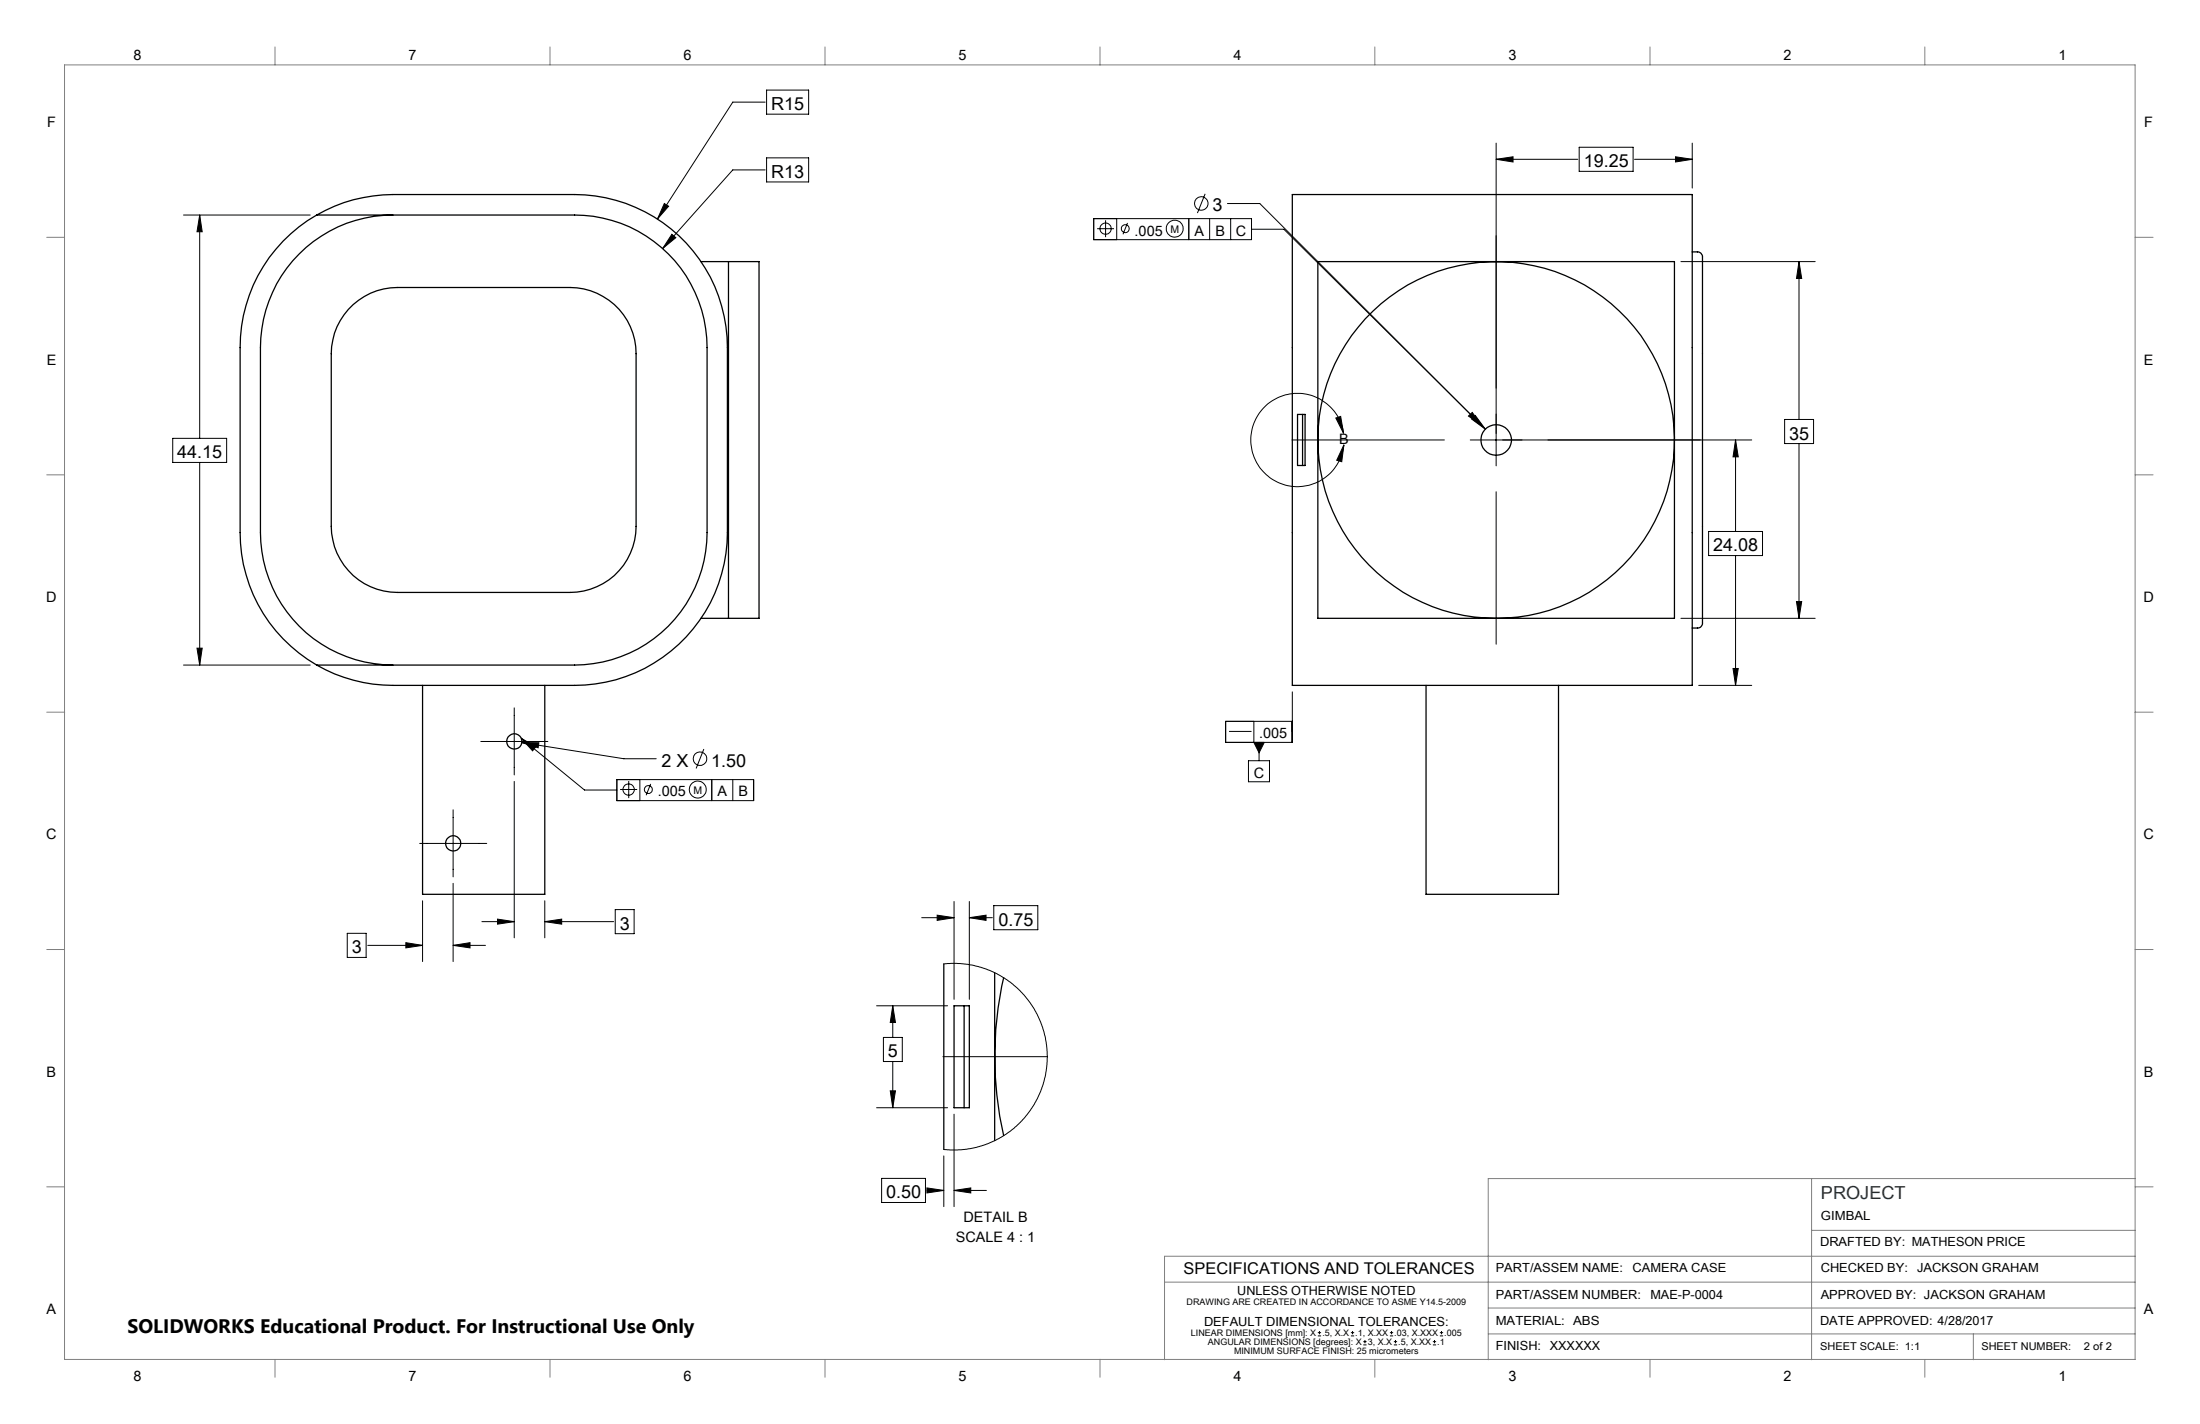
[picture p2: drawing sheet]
<svg xmlns="http://www.w3.org/2000/svg" width="432mm" height="279mm" viewBox="0 0 432 279" stroke-linecap="round" stroke-linejoin="round" font-family="sans-serif">
<g fill="none" stroke="#000" stroke-width=".2">
<path d="M150.5 17.7h8.2v4.7h-8.2zM130.4 39.9l.8 .6-2.2 2.5zM150.2 20h-6.4l-14.8 23M150.2 33.3h-6.4l-13.7 15.5M150.5 31h8.2v4.7h-8.2zM236.5 38l-1.5 3.8M240.9 39.9h6.4l44.2 44.3M293.7 31.3l3.3-.5v1zM293.7 28.1v63.3M293.7 31.3h16M310 28.9h10.5v4.7h-10.5zM320.8 31.3h11.3"/>
<path d="M328.9 30.8l3.2 .5-3.2 .5zM332.1 28.1v8.8M36 42.2h24.9M39.2 42.2v43.8M39.2 42.2l.5 3.3h-1zM131.9 46l.7 .6-2.5 2.2zM214.7 42.9h30.9v4.1h-30.9zM215.3 44.9h3.4M217 43.2v3.3M219.2 42.9v4.1M221.3 43.7l-.9 2.3M233.3 42.9v4.1"/>
<path d="M237.4 42.9v4.1M241.5 42.9v4.1M245.6 45h6.4l38.9 38.6M329.9 51.3h26.4M353.1 51.3v31M353.1 51.3l.5 3.3h-1zM33.9 86h10.6v4.7h-10.6zM39.2 90.7v39.8M253.6 86.3h29.9M262.2 82l.9-.3 .6 3.3zM263.7 85a9.2 9.2 0 0 0-14-6.3 9.2 9.2 0 0 0 0 15.4 9.2 9.2 0 0 0 14-6.4l.1-.4M263.8 87.3l-.5 3.3-.9-.3z"/>
<path d="M288.2 81.6l.8-.7 1.9 2.7zM288.9 82.2l.7-.7 1.9 2.7zM293.7 96.5v29.9M340.6 86.3v18M340.6 86.3l.6 3.3h-1.1zM343.8 86.3h-55.2M350.3 82.3h5.7v4.7h-5.7zM353.1 87v34.3M335.4 104.3h10.5v4.7h-10.5zM340.6 109v25.5M352.6 118h1l-.5 3.3zM36 130.5h24.9"/>
<path d="M38.7 127.2h1l-.5 3.3zM100.9 138.9v13.1M253.6 135.7v10h-13v-4.2h13M329.9 121.3h26.4M333.4 134.5h10.4M340.1 131.2h1.1l-.6 3.3zM88.9 158.9v13.1M94.4 145.5h13.1M100.9 153.3v30.7M102.3 144.9l2.9 1.6-.7 .8zM102.3 144.9l12.4 10.1h6.4M102.4 145.7l20 3.2h6.4"/>
<path d="M102.4 145.7h3.4l-.2 1zM121.1 153h26.8v4.1h-26.8zM121.7 154.9h3.4M123.4 153.2v3.4M125.6 153v4.1M127.7 153.8l-.9 2.2M138.1 147l-1.5 3.8M139.7 153v4.1M143.8 153v4.1M241.2 143.5h4.4M245 149.3h4.2v4.1h-4.2zM246.1 145.7h2l-1 2z"/>
<path d="M246.1 141.5v4.2M247.1 145.7v3.6M82.4 165.5h13.1M82.9 176.7v12M88.9 173.3v15.4M106.9 176.7v7.3M120.8 178.5h3.7v4.7h-3.7zM183.9 179.6l3.4 .5-3.4 .5zM187.3 176.9v19.2M190.3 176.9v19.2M195.1 177.7h8.6v4.7h-8.6zM68.2 183.1h3.7v4.8h-3.7z"/>
<path d="M72.2 185.5h10.7M79.7 185l3.2 .5-3.2 .5zM88.9 185.5h6.4M88.9 185.5l3.4-.5v1zM94.6 180.8h6.3M97.6 180.3l3.3 .5-3.3 .5zM106.9 180.8h13.5M106.9 180.8l3.3-.5v1zM172 197.3h14M175.2 197.3v6.3M175.2 197.3l.6 3.3h-1.1zM180.9 180.1h6.4"/>
<path d="M185.2 189.1h3.3l2.2 .2 1.8 .5 3.2 1.3 1.9 1.1 2 1.6 1.3 1.3 1.4 1.8 .7 1.1 1.2 2.5 1 3.3 .4 3.5M190.3 180.1h4.5M190.3 180.1l3.2-.5v1zM172 217.3h14M173.4 203.6h3.7v4.7h-3.7zM174.7 214h1.1l-.6 3.3zM175.2 208.3v9M185.1 207.3h20.5M187.3 218.6v18.1M205.6 207.3l-.2 2.2-.3 1.7-.5 1.8-.9 2.4-.9 1.5-1.3 1.9-2.4 2.5-3 2-3.4 1.5-2.3 .6-1.7 .2-3.5-.1M173 231.2h8.6v4.7h-8.6zM181.9 233.1l3.3 .5-3.3 .5z"/>
<path d="M182 233.6h3.2M185.2 226.8v9.9M187.3 233.6h6.3M187.3 233.6l3.2-.5v1zM258.7 262.1h.6M258.7 261.5h.6M259 261.2v.6M265.1 262.1h.7M265.1 261.5h.7M265.5 261.2v.6M267.6 263.9h.6M267.6 263.2h.6"/>
<path d="M267.9 262.9v.7M272.8 262.1h.6M272.8 261.5h.6M273.1 261.2v.6M273.6 263.9h.6M273.6 263.2h.6M273.9 262.9v.7M281.2 263.9h.7M281.2 263.2h.7M281.6 262.9v.7M282.6 262.1h.6M282.6 261.5h.6"/>
<path d="M282.9 261.2v.6"/>
<circle cx="235.8" cy="39.9" r="1.32"/>
<circle cx="217" cy="44.9" r="1.09"/>
<circle cx="220.9" cy="44.9" r=".78"/>
<circle cx="230.6" cy="44.9" r="1.67"/>
<circle cx="123.4" cy="154.9" r="1.12"/>
<circle cx="127.2" cy="154.9" r=".78"/>
<circle cx="137" cy="154.9" r="1.65"/>
<circle cx="137.4" cy="148.9" r="1.32"/>
</g>
<g fill="none" stroke="#808080" stroke-width=".2">
<path d="M12.7 12.7h406.4v254h-406.4zM54 9.2v3.5M108 9.2v3.5M161.9 9.2v3.5M215.9 9.2v3.5M269.8 9.2v3.5M323.8 9.2v3.5M377.8 9.2v3.5M9.2 46.6h3.5M419.1 46.6h3.5M9.2 93.2h3.5M419.1 93.2h3.5"/>
<path d="M9.2 139.7h3.5M419.1 139.7h3.5M9.2 186.3h3.5M419.1 186.3h3.5M9.2 232.9h3.5M355.6 231.2v35.6M419.1 232.9h3.5M419.1 231.2h-127v35.6M228.6 251.6h190.5M292.1 256.6h127M355.6 241.4h63.5M419.1 246.5h-190.5v20.3"/>
<path d="M54 266.7v3.5M108 266.7v3.5M161.9 266.7v3.5M215.9 266.7v3.5M269.8 266.7v3.5M292.1 261.7h127M323.8 266.7v3.5M377.8 266.7v3.5M387.3 261.7v5.1"/>
</g>
<g fill="#000">
<path d="M102.3 144.9l2.9 1.6-.7 .8zM262.2 82l.9-.3 .6 3.3zM263.8 87.3l-.5 3.3-.9-.3zM288.2 81.6l.8-.7 1.9 2.7zM246.1 145.7l1 2 1-2z"/>
<path d="M97.6 180.3l3.3 .5-3.3 .5zM106.9 180.8l3.3-.5v1zM88.9 185.5l3.4-.5v1zM79.7 185l3.2 .5-3.2 .5zM39.2 42.2l.5 3.3h-1zM38.7 127.2h1l-.5 3.3zM102.4 145.7l3.2 1 .2-1zM130.4 39.9l-1.4 3.1 2.2-2.5zM131.9 46l-1.8 2.8 2.5-2.2zM353.1 51.3l.5 3.3h-1zM352.6 118h1l-.5 3.3zM293.7 31.3l3.3-.5v1zM328.9 30.8l3.2 .5-3.2 .5zM340.1 131.2h1.1l-.6 3.3zM340.6 86.3l.6 3.3h-1.1zM289.6 81.5l-.7 .7 2.6 2zM190.3 180.1l3.2-.5v1zM183.9 179.6l3.4 .5-3.4 .5zM174.7 214h1.1l-.6 3.3zM175.2 197.3l.6 3.3h-1.1zM187.3 233.6l3.2-.5v1zM181.9 233.1l3.3 .5-3.3 .5z"/>
</g>
<g fill="none" stroke="#000" stroke-width=".25">
<path d="M253.6 38.2h78.5v96.3h-78.5zM62.2 42.2a29.7 29.7 0 0 1 14.9-4h35.7a30 30 0 0 1 30 30v36.3a30 30 0 0 1-30 30h-35.7a30.2 30.2 0 0 1-14.9-4M62.2 42.2h50.6a26 26 0 0 1 26 26v36.3a26 26 0 0 1-26 26h-50.6M62.2 42.2a29.9 29.9 0 0 0-15.1 26v36.3a29.9 29.9 0 0 0 15.1 26M77.1 42.2a26 26 0 0 0-26 26v36.3a26 26 0 0 0 26 26M137.6 51.3h11.4v70h-11.4M143 51.3v70M258.7 51.3h69.9v70h-69.9zM332.1 49.4h1.1a1.19 1.19 0 0 1 1 1.6v70.2a2.14 2.14 0 0 1-.5 1.9l-.4 .1h-1.2M68.4 60.7a12.9 12.9 0 0 1 9.6-4.3h33.9a13 13 0 0 1 12.9 13v33.9a13 13 0 0 1-12.9 12.9h-33.9a13 13 0 0 1-13-12.9v-33.9a12.8 12.8 0 0 1 3.4-8.7zM254.7 81.3h1.5v10h-1.5zM255.7 81.3v10"/>
<path d="M82.9 134.5v41h24v-41M279.9 134.5v41h26v-41M185.2 189.1v36.4M187.3 197.3h3v20h-3zM189.2 197.3v20M195.2 190.9v32.9M197 191.8a69.9 69.9 0 0 0 0 31"/>
<circle cx="293.7" cy="86.3" r="3"/>
<circle cx="293.7" cy="86.3" r="35"/>
<circle cx="101" cy="145.5" r="1.51"/>
<circle cx="89" cy="165.5" r="1.51"/>
</g>
<text font-size="3.8" x="25" y="261.6">SOLIDWORKS Educational Product. For Instructional Use Only</text>
<g font-size="3.5">
<text x="151.4" y="21.6">R15</text>
<text x="151.4" y="34.9">R13</text>
<text x="310.8" y="32.8">19.25</text>
<text x="238" y="41.5">3</text>
<text x="34.8" y="89.9">44.15</text>
<text x="351.2" y="86.2">35</text>
<text x="336.3" y="108.2">24.08</text>
<text x="129.8" y="150.4">2 X</text>
<text x="139.6" y="150.4">1.50</text>
<text x="121.6" y="182.4">3</text>
<text x="196" y="181.6">0.75</text>
<text x="69.1" y="187">3</text>
<text x="174.3" y="207.5">5</text>
<text x="173.9" y="235.1">0.50</text>
</g>
<text font-size="3.5" fill="#003359" x="357.4" y="235.3">PROJECT</text>
<text font-size="3.2" x="232.3" y="250">SPECIFICATIONS AND TOLERANCES</text>
<g font-size="2.8">
<text x="26.2" y="11.8">8</text>
<text x="80.2" y="11.8">7</text>
<text x="134.2" y="11.8">6</text>
<text x="188.1" y="11.8">5</text>
<text x="242.1" y="11.8">4</text>
<text x="296.1" y="11.8">3</text>
<text x="350.1" y="11.8">2</text>
<text x="404" y="11.8">1</text>
<text x="9.2" y="25">F</text>
<text x="420.8" y="25">F</text>
<text x="222.7" y="46.2">.005</text>
<text x="234.4" y="46.2">A</text>
<text x="238.6" y="46.2">B</text>
<text x="242.6" y="46.2">C</text>
<text x="9.2" y="71.5">E</text>
<text x="420.8" y="71.5">E</text>
<text x="262.8" y="87.2">B</text>
<text x="9.1" y="118.1">D</text>
<text x="420.7" y="118.1">D</text>
<text x="247.1" y="144.8">.005</text>
<text x="246.1" y="152.6">C</text>
<text x="129.1" y="156.3">.005</text>
<text x="140.8" y="156.3">A</text>
<text x="144.9" y="156.3">B</text>
<text x="9.1" y="164.7">C</text>
<text x="420.7" y="164.7">C</text>
<text x="9.2" y="211.2">B</text>
<text x="420.8" y="211.2">B</text>
<text x="189.1" y="239.9">DETAIL B</text>
<text x="187.6" y="243.7">SCALE 4 : 1</text>
<text x="9.2" y="257.8">A</text>
<text x="420.8" y="257.8">A</text>
<text x="26.2" y="271">8</text>
<text x="80.2" y="271">7</text>
<text x="134.2" y="271">6</text>
<text x="188.1" y="271">5</text>
<text x="242.1" y="271">4</text>
<text x="296.1" y="271">3</text>
<text x="350.1" y="271">2</text>
<text x="404" y="271">1</text>
</g>
<g font-size="2.5">
<text x="357.4" y="239.3">GIMBAL</text>
<text x="357.2" y="244.5">DRAFTED BY: MATHESON PRICE</text>
<text x="293.6" y="249.7">PART/ASSEM NAME:</text>
<text x="320.4" y="249.7">CAMERA CASE</text>
<text x="357.4" y="249.7">CHECKED BY:</text>
<text x="376.3" y="249.7">JACKSON GRAHAM</text>
<text x="242.8" y="254.2">UNLESS OTHERWISE NOTED</text>
<text x="293.6" y="254.8">PART/ASSEM NUMBER:</text>
<text x="323.9" y="254.8">MAE-P-0004</text>
<text x="357.4" y="254.8">APPROVED BY: JACKSON GRAHAM</text>
<text x="236.3" y="260.1">DEFAULT DIMENSIONAL TOLERANCES:</text>
<text x="293.6" y="260">MATERIAL: ABS</text>
<text x="357.2" y="260">DATE APPROVED: 4/28/2017</text>
<text x="293.6" y="264.9">FINISH: XXXXXX</text>
</g>
<g font-size="2.1">
<text x="229.7" y="45.7">M</text>
<text x="136.1" y="155.8">M</text>
<text x="357.2" y="264.9">SHEET SCALE: 1:1</text>
<text x="388.9" y="264.9">SHEET NUMBER:</text>
<text x="409" y="264.9">2 of 2</text>
</g>
<g font-size="1.8">
<text x="232.9" y="256.1">DRAWING ARE CREATED IN ACCORDANCE TO ASME Y14.5-2009</text>
<text x="233.8" y="262.1">LINEAR DIMENSIONS [mm]: X .5, X.X .1, X.XX .03, X.XXX .005</text>
<text x="237.1" y="263.8">ANGULAR DIMENSIONS [degrees]: X 3, X.X .5, X.XX .1</text>
<text x="242.2" y="265.6">MINIMUM SURFACE FINISH: 25 micrometers</text>
</g>
</svg>
